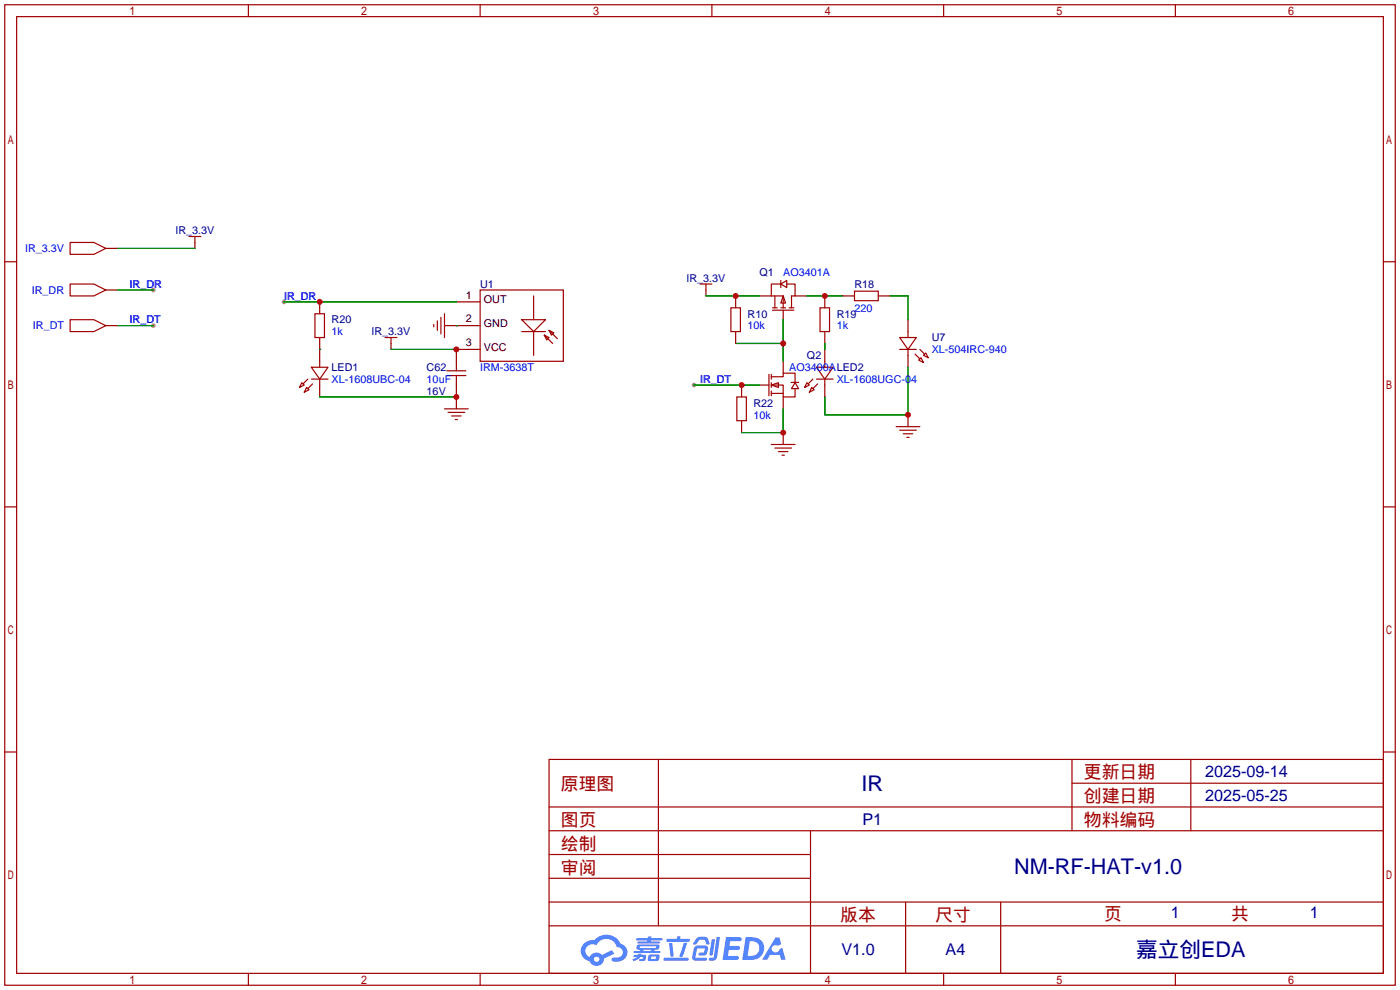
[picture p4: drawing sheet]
<svg xmlns="http://www.w3.org/2000/svg" width="299mm" height="212mm" viewBox="0 0 299 212" stroke-linecap="round" stroke-linejoin="round" font-family="sans-serif">
<g fill="#999">
<circle cx="60.7" cy="64.5" r=".51"/>
<circle cx="32.8" cy="62" r=".51"/>
<circle cx="32.8" cy="69.6" r=".51"/>
<circle cx="148.3" cy="82.3" r=".51"/>
</g>
<g fill="none" stroke="#a10000" stroke-width=".25">
<path d="M1 1h297.2v209.6h-297.2zM3.6 3.6h292.1v204.4h-292.1zM53.1 1v2.6M102.6 1v2.6M152.1 1v2.6M201.7 1v2.6M251.2 1v2.6M1 55.9h2.6M295.7 55.9h2.5M1 108.3h2.6M295.7 108.3h2.5M1 160.7h2.6"/>
<path d="M117.3 162.3h178.4v45.7h-178.4zM117.3 177.5h178.4M117.3 172.5h178.4M140.7 162.3v35.6M173.2 177.5v30.5M229.1 162.3v15.2M229.1 167.4h66.6M254.5 162.3v15.2M295.7 160.7h2.5M117.3 182.6h55.9M117.3 197.9h178.4M117.3 192.8h178.4"/>
<path d="M117.3 187.7h55.9M193.5 192.8v15.2M213.9 192.8v15.2M53.1 208v2.6M102.6 208v2.6M152.1 208v2.6M201.7 208v2.6M251.2 208v2.6"/>
</g>
<g fill="#5487ff">
<path d="M155.2 200.3h2.6a.48 .48 0 0 1 .7 .4 .48 .48 0 0 1-.6 .4h-1.8l-.2 1.1h1.9a.43 .43 0 0 1 .4 .4 .43 .43 0 0 1-.5 .4h-1.9l-.2 1.3h1.7a.45 .45 0 0 1 .5 .2 .45 .45 0 0 1-.1 .6h-3.3z"/>
<path d="M165.7 200.3h.9l.4 1.5-.8 .3a.84 .84 0 0 0-1.2 .3 .84 .84 0 0 0 .4 1.1 .84 .84 0 0 0 1.1-.4l.1-.2 .6-.3 .7 2.5h-1l-.2-1h-2.1l-.6 1h-1.1z"/>
<path d="M152.1 200.8h.7l-.5 3.1a.36 .36 0 0 1-.3 .3 .36 .36 0 0 1-.4-.3z"/>
<path d="M153.2 200.2h.7l-.6 4.3a1.13 1.13 0 0 1-1.8 .6l.2-.4h.7l.2-.2z"/>
<path d="M148.9 200.6l.6-.4h1a.77 .77 0 0 1 .9 .5l.3 1-.2 .2h-.5l-.3-.9-.2-.2-1 .1-.7 1-.6-.1-.1-.2z"/>
<path d="M148.4 202.4l.6-.3h1.7a.81 .81 0 0 1 .7 .5 .81 .81 0 0 1-.2 .8 .81 .81 0 0 1-.9 .8h-.7a.32 .32 0 0 1-.3-.3 .32 .32 0 0 1 .4-.3h.7l.2-.9-1.6 .1-.4 1.8 2.2 .1a.32 .32 0 0 1 .3 .4 .32 .32 0 0 1-.4 .2h-2.2l-.5-.3-.1-.5z"/>
<path d="M141.9 204.7h5a.33 .33 0 0 1 .3 .3 .33 .33 0 0 1-.3 .3h-4.9l-.2-.1z"/>
<path d="M146.1 201.5h.8l-.7 2a.98 .98 0 0 1-.7 1.1l-.3-.3z"/>
<path d="M143 201.6h.7l.3 2.5a.34 .34 0 0 1-.3 .4 .34 .34 0 0 1-.4-.3z"/>
<path d="M142.5 200.7h2.1l.3-.6h.6l-.1 .6h1.7a.32 .32 0 0 1 .4 .3 .32 .32 0 0 1-.4 .3h-4.5l-.2-.2z"/>
<path d="M135.5 204.1h.9l.1-.3h.6v.3h.8a.82 .82 0 0 1-.5 1.3h-.8v-.4l.7-.1 .1-.3a.68 .68 0 0 0-1 .4l-1.1 .4-.1-.4 .9-.5h-.7z"/>
<path d="M136 200.5h2.4l.1-.3h.7v.3h2.2l.2 .3-.2 .2h-2.3v.2h1.8l.2 .3-.2 .1h-4.5l-.1-.4h2l.1-.2h-2.3l-.1-.2z"/>
<path d="M159.4 200.3l-.8 4.9h1.7a2.5 2.5 0 0 0 3-2.5 2.5 2.5 0 0 0-3.1-2.4zM160.3 201.1a1.61 1.61 0 0 1 2 1.5 1.61 1.61 0 0 1-1.8 1.7h-.7z"/>
<path d="M136.2 202a.55 .55 0 0 0-.2 .8 .55 .55 0 0 0 .7 .2l.1 .3h-1.3v.3l5.4 .1 .3-.2-.2-.2h-1.2l.2-.3a.7 .7 0 0 0 .8-.3 .7 .7 0 0 0 0-.8l-4.2-.1zM136.8 202.3l3.3-.1 .1 .1-.2 .3h-3.2zM137.5 203h1.7l-.2 .3h-1.4z"/>
<path d="M138.6 204.2a1.05 1.05 0 0 0 0 1.2 2.91 2.91 0 0 0 2.2-.2 .98 .98 0 0 0 0-1.2h-1.6zM139.2 204.5l.9-.1 .1 .4-.2 .2-.8-.1z"/>
<path d="M124.9 201.6a2.23 2.23 0 0 0-.7 2.3 2.23 2.23 0 0 0 1.8 1.6 1.58 1.58 0 0 0 1.8 .9 1.58 1.58 0 0 0 1.3-1.5l2.2-1.1-.5-.7-2.1 1a1.65 1.65 0 0 0-2.7 .4 1.45 1.45 0 0 1-.8-1.9 1.45 1.45 0 0 1 2-.7l.3 .1a2.3 2.3 0 0 1 2.3-1.3 2.3 2.3 0 0 1 2 1.7 1.12 1.12 0 0 1 1.3 1 1.12 1.12 0 0 1-1.1 1.2h-.7a.45 .45 0 0 0-.6 .4 .45 .45 0 0 0 .5 .5 2.21 2.21 0 0 0 2.2-.5 2.21 2.21 0 0 0 .5-2.3 2.13 2.13 0 0 0-1.3-1.1 3.3 3.3 0 0 0-5.6-.7l-1.1 .1zM127 205a.57 .57 0 0 1 1.1 0 .57 .57 0 0 1-1.1 0z"/>
</g>
<g fill="none" stroke="#870000" stroke-width=".25">
<path d="M22.6 53.1h2.5M41.7 51.8v1.3M22.6 69.6h2.5M22.6 62h2.5M68.3 64.5v2.6M68.3 72.1v5.1M83.6 73.4v1.3M95 69.6h7.6M97.5 64.5h5.1M102.6 74.7h-5.1v2.5M150.9 62v1.2M157.2 63.2v2.6"/>
<path d="M157.2 70.9v2.5M162.3 63.2h2.5M167.4 66.3v2M167.4 77.2v2.6M169.9 63.2h2.6M176.3 63.2v2.6M176.3 70.9v2.5M176.3 74.7v2.5M180.1 63.2h2.5M187.7 63.2h2.5M194.1 68.3v2.6M194.1 75.9v2.6"/>
<path d="M68.3 82.3v2.5M97.5 82.3v5.1M158.5 82.3v2.5M158.5 89.9v2.6M162.3 82.3h2M167.4 84.8v2.6M167.4 92.5v2.5M176.3 82.3v2.5M194.1 88.6v2.6"/>
</g>
<g fill="none" stroke="#a10000" stroke-width=".25">
<path d="M15 51.8h5.1l2.5 1.3-2.5 1.3h-5.1zM40.4 50.5h2.5M41.7 50.5v1.3M166.9 59.9v1.6M15 60.7h5.1l2.5 1.3-2.5 1.2h-5.1zM15 68.3h5.1l2.5 1.3-2.5 1.3h-5.1zM66.5 78.5h3.6l-1.8 2.5zM67.3 67.1h2v5h-2zM68.3 77.2v1.3M82.3 72.1h2.5M83.6 72.1v1.3M92.7 69.3v.5"/>
<path d="M93.5 68.6v2M94.2 67.8v3.6M95 67.1v5M95.5 79.2h4.1M97.5 77.2v2M102.6 62h17.8v15.2h-17.8zM111.5 68.3h5.1l-2.6 2.6zM111.5 70.9h5.1M114 63.2v5.1M114 70.9v5M116.3 71.6l1 .5-.5 .5zM116.3 71.6l1.8 1.8"/>
<path d="M117.3 70.6l1.1 .5-.5 .5zM117.3 70.6l1.8 1.8M149.6 60.7h2.5M150.9 60.7v1.3M156.2 65.8h2v5.1h-2zM165.1 66.3h4.6M165.1 65.8h1M165.6 63.2v2.6M166.9 60.7l1.2-.8v1.6zM166.9 60.7h-2.1v2.5h2.6v2.6M166.9 65.8h1M167.4 63.2l.5 1.6h-1z"/>
<path d="M168.1 60.7h1.8v2.5h-.7v2.6M168.7 65.8h1M174.5 78.5h3.6l-1.8 2.5zM175.3 65.8h2v5.1h-2zM176.3 77.2v1.3M182.6 62.2h5.1v2.1h-5.1zM192.3 72.1h3.5l-1.7 2.6zM192.3 74.7h3.5M194.1 70.9v1.2M194.1 74.7v1.2M195.6 75.7l1 1M196.3 77l.5-.5 .6 1z"/>
<path d="M196.6 74.7l1 1M197.4 75.9l.5-.5 .5 1.1zM64.5 81.8l.5 .5-1 .5zM65.5 82.8l.5 .5-1 .5zM65.8 81l-1 1M66.5 81h3.6M66.8 82l-1 1.1M68.3 81v1.3M95 87.4h5.1M95.5 80.3h4.1M95.8 88.1h3.5M96.5 88.9h2.1"/>
<path d="M97.3 89.7h.5M97.5 80.3v2M157.5 84.8h2v5.1h-2zM164.3 80v4.6M164.8 82.3h2.6v2.5h2.5v-1.7M164.8 80.5h2.6v-.7h2.5v2M164.8 82.3l1.6-.5v1zM164.8 80v1M164.8 81.8v1M164.8 83.6v1M164.8 84.1h2.6M164.8 95h5.1"/>
<path d="M165.6 95.8h3.6M166.4 96.5h2M167.1 97.3h.5M169.1 81.7h1.6M169.9 81.8l.8 1.3h-1.5zM172.5 81.8l.5 .5-1 .5zM173.5 82.8l.5 .5-1 .5zM173.7 81l-1 1M174.5 81h3.6M174.8 82l-1.1 1.1M176.3 81v1.3M191.5 91.2h5.1"/>
<path d="M192.3 91.9h3.5M193 92.7h2.1M193.8 93.5h.5"/>
</g>
<g fill="none" stroke="#008700" stroke-width=".25">
<path d="M25.1 53.1h16.6M25.1 62h7.7M25.1 69.6h7.7M60.7 64.5h36.8M68.3 74.7h.1M83.6 74.7h13.9M97.5 69.6h.1M150.9 63.2h11.4M157.2 73.4h10.2M167.4 68.3v8.9M172.5 63.2h7.6M176.3 73.4v1.3"/>
<path d="M190.2 63.2h3.9v5.1M194.1 78.5v10.1h-17.8v-3.8M68.3 84.8h29.2M148.3 82.3h14M167.4 87.4v5.1h-8.9"/>
</g>
<g fill="#c00">
<circle cx="68.3" cy="64.5" r=".63"/>
<circle cx="97.5" cy="74.7" r=".63"/>
<circle cx="194.1" cy="88.6" r=".63"/>
<circle cx="157.2" cy="63.2" r=".63"/>
<circle cx="176.3" cy="63.2" r=".63"/>
<circle cx="97.5" cy="84.8" r=".63"/>
<circle cx="167.4" cy="73.4" r=".63"/>
<circle cx="158.5" cy="82.3" r=".63"/>
<circle cx="167.4" cy="92.5" r=".63"/>
</g>
<g font-size="4.6" fill="#000080">
<text x="184.1" y="169">IR</text>
<text x="216.7" y="186.8">NM-RF-HAT-v1.0</text>
<text x="242.8" y="204.6">嘉立创EDA</text>
</g>
<g font-size="3.8" fill="#a00000">
<text x="231.6" y="166.4">更新日期</text>
<text x="119.9" y="168.9">原理图</text>
<text x="231.6" y="171.5">创建日期</text>
<text x="119.9" y="176.5">图页</text>
<text x="231.6" y="176.5">物料编码</text>
<text x="119.9" y="181.6">绘制</text>
<text x="119.9" y="186.7">审阅</text>
<text x="179.6" y="196.9">版本</text>
<text x="199.9" y="196.9">尺寸</text>
<text x="236" y="196.6">页</text>
<text x="263.1" y="196.6">共</text>
</g>
<g font-size="3.5" fill="#000080">
<text x="257.6" y="166.1">2025-09-14</text>
<text x="257.6" y="171.1">2025-05-25</text>
<text x="184.3" y="176.2">P1</text>
<text x="250.2" y="196.3">1</text>
<text x="280" y="196.3">1</text>
<text x="179.8" y="204.2">V1.0</text>
<text x="202.1" y="204.2">A4</text>
</g>
<g font-size="2.3" fill="#00f">
<text x="5.4" y="53.9">IR_3.3V</text>
<text x="167.4" y="59">AO3401A</text>
<text x="6.8" y="62.8">IR_DR</text>
<text x="27.7" y="61.5">IR_DR</text>
<text x="60.7" y="64.1">IR_DR</text>
<text x="7" y="70.4">IR_DT</text>
<text x="27.7" y="69.1">IR_DT</text>
<text x="70.9" y="71.7">1k</text>
<text x="159.8" y="70.4">10k</text>
<text x="178.8" y="70.4">1k</text>
<text x="182.6" y="66.6">220</text>
<text x="199.1" y="75.5">XL-504IRC-940</text>
<text x="70.9" y="81.8">XL-1608UBC-04</text>
<text x="91.2" y="81.8">10uF</text>
<text x="102.6" y="79.3">IRM-3638T</text>
<text x="149.6" y="81.8">IR_DT</text>
<text x="168.7" y="79.3">AO3400ALED2</text>
<text x="178.8" y="81.8">XL-1608UGC-04</text>
<text x="161" y="89.5">10k</text>
</g>
<g font-size="2.3" fill="#000080">
<text x="37.5" y="50.1">IR_3.3V</text>
<text x="162.3" y="59">Q1</text>
<text x="102.6" y="61.5">U1</text>
<text x="146.7" y="60.2">IR_3.3V</text>
<text x="182.6" y="61.5">R18</text>
<text x="70.9" y="69.1">R20</text>
<text x="79.4" y="71.7">IR_3.3V</text>
<text x="159.8" y="67.9">R10</text>
<text x="178.8" y="67.9">R19</text>
<text x="172.5" y="76.8">Q2</text>
<text x="199.1" y="72.9">U7</text>
<text x="70.9" y="79.3">LED1</text>
<text x="91.2" y="79.3">C62</text>
<text x="91.2" y="84.4">16V</text>
<text x="161" y="86.9">R22</text>
</g>
<g font-size="2.3">
<text x="99.6" y="63.8">1</text>
<text x="103.4" y="64.8">OUT</text>
<text x="99.6" y="68.9">2</text>
<text x="103.4" y="69.9">GND</text>
<text x="99.6" y="74">3</text>
<text x="103.4" y="75">VCC</text>
</g>
</svg>
